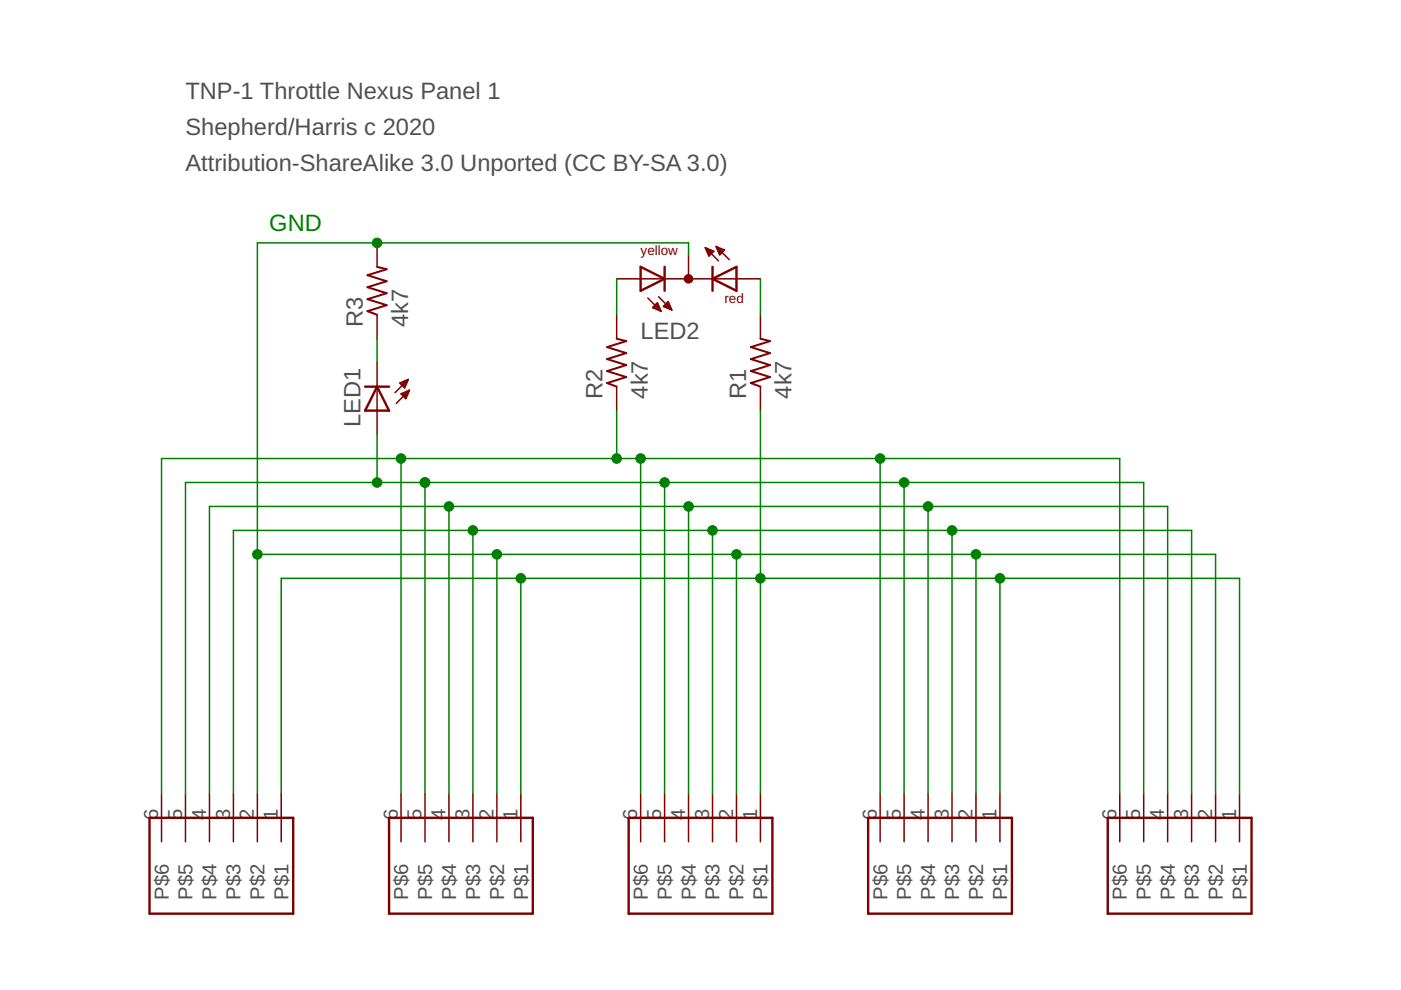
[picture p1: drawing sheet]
<?xml version="1.0" encoding="utf-8"?>
<!DOCTYPE eagle SYSTEM "eagle.dtd">
<eagle version="7.7.0">
<drawing>
<settings>
<setting alwaysvectorfont="yes"/>
<setting verticaltext="up"/>
</settings>
<grid distance="0.1" unitdist="inch" unit="inch" style="lines" multiple="1" display="no" altdistance="0.01" altunitdist="inch" altunit="inch"/>
<schematic xreflabel="%F%N/%S.%C%R" xrefpart="/%S.%C%R">
<libraries>
<library name="led">
<symbols>
<symbol name="LED">
<wire x1="1.27" y1="0" x2="0" y2="-2.54" width="0.254" layer="94"/>
<wire x1="0" y1="-2.54" x2="-1.27" y2="0" width="0.254" layer="94"/>
<wire x1="1.27" y1="-2.54" x2="0" y2="-2.54" width="0.254" layer="94"/>
<wire x1="0" y1="-2.54" x2="-1.27" y2="-2.54" width="0.254" layer="94"/>
<wire x1="1.27" y1="0" x2="0" y2="0" width="0.254" layer="94"/>
<wire x1="0" y1="0" x2="-1.27" y2="0" width="0.254" layer="94"/>
<wire x1="0" y1="0" x2="0" y2="-2.54" width="0.1524" layer="94"/>
<wire x1="-2.032" y1="-0.762" x2="-3.429" y2="-2.159" width="0.1524" layer="94"/>
<wire x1="-1.905" y1="-1.905" x2="-3.302" y2="-3.302" width="0.1524" layer="94"/>
<text x="3.556" y="-4.572" size="1.778" layer="95" rot="R90">&gt;NAME</text>
<text x="5.715" y="-4.572" size="1.778" layer="96" rot="R90">&gt;VALUE</text>
<pin name="C" x="0" y="-5.08" visible="off" length="short" direction="pas" rot="R90"/>
<pin name="A" x="0" y="2.54" visible="off" length="short" direction="pas" rot="R270"/>
<polygon width="0.1524" layer="94">
<vertex x="-3.429" y="-2.159"/>
<vertex x="-3.048" y="-1.27"/>
<vertex x="-2.54" y="-1.778"/>
</polygon>
<polygon width="0.1524" layer="94">
<vertex x="-3.302" y="-3.302"/>
<vertex x="-2.921" y="-2.413"/>
<vertex x="-2.413" y="-2.921"/>
</polygon>
</symbol>
<symbol name="DUOLED-RY-C">
<wire x1="1.27" y1="5.08" x2="0" y2="2.54" width="0.254" layer="94"/>
<wire x1="0" y1="2.54" x2="-1.27" y2="5.08" width="0.254" layer="94"/>
<wire x1="1.27" y1="2.54" x2="0" y2="2.54" width="0.254" layer="94"/>
<wire x1="0" y1="2.54" x2="-1.27" y2="2.54" width="0.254" layer="94"/>
<wire x1="1.27" y1="5.08" x2="0" y2="5.08" width="0.254" layer="94"/>
<wire x1="0" y1="5.08" x2="-1.27" y2="5.08" width="0.254" layer="94"/>
<wire x1="0" y1="5.08" x2="0" y2="2.54" width="0.1524" layer="94"/>
<wire x1="-2.032" y1="4.318" x2="-3.429" y2="2.921" width="0.1524" layer="94"/>
<wire x1="-1.905" y1="3.175" x2="-3.302" y2="1.778" width="0.1524" layer="94"/>
<wire x1="-1.27" y1="-5.08" x2="0" y2="-2.54" width="0.254" layer="94"/>
<wire x1="0" y1="-2.54" x2="1.27" y2="-5.08" width="0.254" layer="94"/>
<wire x1="-1.27" y1="-2.54" x2="0" y2="-2.54" width="0.254" layer="94"/>
<wire x1="0" y1="-2.54" x2="1.27" y2="-2.54" width="0.254" layer="94"/>
<wire x1="-1.27" y1="-5.08" x2="0" y2="-5.08" width="0.254" layer="94"/>
<wire x1="0" y1="-5.08" x2="1.27" y2="-5.08" width="0.254" layer="94"/>
<wire x1="0" y1="-5.08" x2="0" y2="-2.54" width="0.1524" layer="94"/>
<wire x1="2.032" y1="-4.318" x2="3.429" y2="-2.921" width="0.1524" layer="94"/>
<wire x1="1.905" y1="-3.175" x2="3.302" y2="-1.778" width="0.1524" layer="94"/>
<wire x1="0" y1="2.54" x2="0" y2="-2.54" width="0.1524" layer="94"/>
<circle x="0" y="0" radius="0.254" width="0.4064" layer="94"/>
<text x="6.35" y="-5.08" size="1.778" layer="95" rot="R90">&gt;NAME</text>
<text x="8.89" y="-5.08" size="1.778" layer="96" rot="R90">&gt;VALUE</text>
<text x="2.54" y="3.81" size="1.016" layer="94" ratio="10" rot="R90">red</text>
<text x="-2.54" y="-5.08" size="1.016" layer="94" ratio="10" rot="R90">yellow</text>
<pin name="C" x="-2.54" y="0" visible="off" length="short" direction="pas"/>
<pin name="AR" x="0" y="7.62" visible="off" length="short" direction="pas" rot="R270"/>
<pin name="AY" x="0" y="-7.62" visible="off" length="short" direction="pas" rot="R90"/>
<polygon width="0.1524" layer="94">
<vertex x="-3.429" y="2.921"/>
<vertex x="-3.048" y="3.81"/>
<vertex x="-2.54" y="3.302"/>
</polygon>
<polygon width="0.1524" layer="94">
<vertex x="-3.302" y="1.778"/>
<vertex x="-2.921" y="2.667"/>
<vertex x="-2.413" y="2.159"/>
</polygon>
<polygon width="0.1524" layer="94">
<vertex x="2.413" y="-2.159"/>
<vertex x="3.302" y="-1.778"/>
<vertex x="2.921" y="-2.667"/>
</polygon>
<polygon width="0.1524" layer="94">
<vertex x="2.54" y="-3.302"/>
<vertex x="3.429" y="-2.921"/>
<vertex x="3.048" y="-3.81"/>
</polygon>
</symbol>
</symbols>
<devicesets>
<deviceset name="LED" prefix="LED" uservalue="yes">
<gates>
<gate name="G$1" symbol="LED" x="0" y="0"/>
</gates>
<devices>
<device name="SMT1206" package="1206">
<connects>
<connect gate="G$1" pin="A" pad="A"/>
<connect gate="G$1" pin="C" pad="C"/>
</connects>
<technologies>
<technology name=""/>
</technologies>
</device>
<device name="LD260" package="LD260">
<connects>
<connect gate="G$1" pin="A" pad="A"/>
<connect gate="G$1" pin="C" pad="K"/>
</connects>
<technologies>
<technology name=""/>
</technologies>
</device>
<device name="SQR2X5" package="LED2X5">
<connects>
<connect gate="G$1" pin="A" pad="A"/>
<connect gate="G$1" pin="C" pad="K"/>
</connects>
<technologies>
<technology name=""/>
</technologies>
</device>
<device name="3MM" package="LED3MM">
<connects>
<connect gate="G$1" pin="A" pad="A"/>
<connect gate="G$1" pin="C" pad="K"/>
</connects>
<technologies>
<technology name=""/>
</technologies>
</device>
<device name="5MM" package="LED5MM">
<connects>
<connect gate="G$1" pin="A" pad="A"/>
<connect gate="G$1" pin="C" pad="K"/>
</connects>
<technologies>
<technology name=""/>
</technologies>
</device>
<device name="LSU260" package="LSU260">
<connects>
<connect gate="G$1" pin="A" pad="A"/>
<connect gate="G$1" pin="C" pad="K"/>
</connects>
<technologies>
<technology name=""/>
</technologies>
</device>
<device name="LZR181" package="LZR181">
<connects>
<connect gate="G$1" pin="A" pad="A"/>
<connect gate="G$1" pin="C" pad="K"/>
</connects>
<technologies>
<technology name=""/>
</technologies>
</device>
<device name="B152" package="Q62902-B152">
<connects>
<connect gate="G$1" pin="A" pad="A"/>
<connect gate="G$1" pin="C" pad="K"/>
</connects>
<technologies>
<technology name=""/>
</technologies>
</device>
<device name="B153" package="Q62902-B153">
<connects>
<connect gate="G$1" pin="A" pad="A"/>
<connect gate="G$1" pin="C" pad="K"/>
</connects>
<technologies>
<technology name=""/>
</technologies>
</device>
<device name="B155" package="Q62902-B155">
<connects>
<connect gate="G$1" pin="A" pad="A"/>
<connect gate="G$1" pin="C" pad="K"/>
</connects>
<technologies>
<technology name=""/>
</technologies>
</device>
<device name="B156" package="Q62902-B156">
<connects>
<connect gate="G$1" pin="A" pad="A"/>
<connect gate="G$1" pin="C" pad="K"/>
</connects>
<technologies>
<technology name=""/>
</technologies>
</device>
<device name="SFH480" package="SFH480">
<connects>
<connect gate="G$1" pin="A" pad="A"/>
<connect gate="G$1" pin="C" pad="K"/>
</connects>
<technologies>
<technology name=""/>
</technologies>
</device>
<device name="SFH482" package="SFH482">
<connects>
<connect gate="G$1" pin="A" pad="A"/>
<connect gate="G$1" pin="C" pad="K"/>
</connects>
<technologies>
<technology name=""/>
</technologies>
</device>
<device name="SQR5.7X3.2" package="U57X32">
<connects>
<connect gate="G$1" pin="A" pad="A"/>
<connect gate="G$1" pin="C" pad="K"/>
</connects>
<technologies>
<technology name=""/>
</technologies>
</device>
<device name="IRL80A" package="IRL80A">
<connects>
<connect gate="G$1" pin="A" pad="A"/>
<connect gate="G$1" pin="C" pad="K"/>
</connects>
<technologies>
<technology name=""/>
</technologies>
</device>
<device name="P-LCC-2" package="P-LCC-2">
<connects>
<connect gate="G$1" pin="A" pad="A"/>
<connect gate="G$1" pin="C" pad="C"/>
</connects>
<technologies>
<technology name=""/>
</technologies>
</device>
<device name="MINI-TOP" package="OSRAM-MINI-TOP-LED">
<connects>
<connect gate="G$1" pin="A" pad="A"/>
<connect gate="G$1" pin="C" pad="C"/>
</connects>
<technologies>
<technology name=""/>
</technologies>
</device>
<device name="SIDELED" package="OSRAM-SIDELED">
<connects>
<connect gate="G$1" pin="A" pad="A"/>
<connect gate="G$1" pin="C" pad="C"/>
</connects>
<technologies>
<technology name=""/>
</technologies>
</device>
<device name="SMART-LED" package="SMART-LED">
<connects>
<connect gate="G$1" pin="A" pad="A"/>
<connect gate="G$1" pin="C" pad="B"/>
</connects>
<technologies>
<technology name=""/>
</technologies>
</device>
<device name="P-LCC-2-BACK" package="P-LCC-2-TOPLED-RG">
<connects>
<connect gate="G$1" pin="A" pad="A"/>
<connect gate="G$1" pin="C" pad="C"/>
</connects>
<technologies>
<technology name=""/>
</technologies>
</device>
<device name="MICRO-SIDELED" package="MICRO-SIDELED">
<connects>
<connect gate="G$1" pin="A" pad="A"/>
<connect gate="G$1" pin="C" pad="C"/>
</connects>
<technologies>
<technology name=""/>
</technologies>
</device>
<device name="P-LCC-4" package="P-LCC-4">
<connects>
<connect gate="G$1" pin="A" pad="A"/>
<connect gate="G$1" pin="C" pad="C@4"/>
</connects>
<technologies>
<technology name=""/>
</technologies>
</device>
<device name="CHIP-LED0603" package="CHIP-LED0603">
<connects>
<connect gate="G$1" pin="A" pad="A"/>
<connect gate="G$1" pin="C" pad="C"/>
</connects>
<technologies>
<technology name=""/>
</technologies>
</device>
<device name="CHIP-LED0805" package="CHIP-LED0805">
<connects>
<connect gate="G$1" pin="A" pad="A"/>
<connect gate="G$1" pin="C" pad="C"/>
</connects>
<technologies>
<technology name=""/>
</technologies>
</device>
<device name="TOPLED-SANTANA" package="MINI-TOPLED-SANTANA">
<connects>
<connect gate="G$1" pin="A" pad="A"/>
<connect gate="G$1" pin="C" pad="C"/>
</connects>
<technologies>
<technology name=""/>
</technologies>
</device>
<device name="CHIPLED_0805" package="CHIPLED_0805">
<connects>
<connect gate="G$1" pin="A" pad="A"/>
<connect gate="G$1" pin="C" pad="C"/>
</connects>
<technologies>
<technology name=""/>
</technologies>
</device>
<device name="CHIPLED_1206" package="CHIPLED_1206">
<connects>
<connect gate="G$1" pin="A" pad="A"/>
<connect gate="G$1" pin="C" pad="C"/>
</connects>
<technologies>
<technology name=""/>
</technologies>
</device>
<device name="CHIPLED_0603" package="CHIPLED_0603">
<connects>
<connect gate="G$1" pin="A" pad="A"/>
<connect gate="G$1" pin="C" pad="C"/>
</connects>
<technologies>
<technology name=""/>
</technologies>
</device>
<device name="CHIPLED-0603-TTW" package="CHIPLED-0603-TTW">
<connects>
<connect gate="G$1" pin="A" pad="A@1"/>
<connect gate="G$1" pin="C" pad="C@1"/>
</connects>
<technologies>
<technology name=""/>
</technologies>
</device>
<device name="" package="SMARTLED-TTW">
<connects>
<connect gate="G$1" pin="A" pad="A@1"/>
<connect gate="G$1" pin="C" pad="C@1"/>
</connects>
<technologies>
<technology name=""/>
</technologies>
</device>
<device name="-LUMILED+" package="LUMILED+">
<connects>
<connect gate="G$1" pin="A" pad="2+"/>
<connect gate="G$1" pin="C" pad="4-"/>
</connects>
<technologies>
<technology name=""/>
</technologies>
</device>
<device name="-LUMILED" package="LUMILED">
<connects>
<connect gate="G$1" pin="A" pad="2+"/>
<connect gate="G$1" pin="C" pad="4-"/>
</connects>
<technologies>
<technology name=""/>
</technologies>
</device>
<device name="10MM" package="LED10MM">
<connects>
<connect gate="G$1" pin="A" pad="A"/>
<connect gate="G$1" pin="C" pad="K"/>
</connects>
<technologies>
<technology name=""/>
</technologies>
</device>
<device name="KA-3528ASYC" package="KA-3528ASYC">
<connects>
<connect gate="G$1" pin="A" pad="A"/>
<connect gate="G$1" pin="C" pad="C"/>
</connects>
<technologies>
<technology name=""/>
</technologies>
</device>
<device name="SML0805" package="SML0805">
<connects>
<connect gate="G$1" pin="A" pad="A"/>
<connect gate="G$1" pin="C" pad="C"/>
</connects>
<technologies>
<technology name=""/>
</technologies>
</device>
<device name="SML1206" package="SML1206">
<connects>
<connect gate="G$1" pin="A" pad="A"/>
<connect gate="G$1" pin="C" pad="C"/>
</connects>
<technologies>
<technology name=""/>
</technologies>
</device>
<device name="SML0603" package="SML0603">
<connects>
<connect gate="G$1" pin="A" pad="A"/>
<connect gate="G$1" pin="C" pad="C"/>
</connects>
<technologies>
<technology name=""/>
</technologies>
</device>
</devices>
</deviceset>
<deviceset name="DUOLED-RY-C" prefix="LD" uservalue="yes">
<gates>
<gate name="G$1" symbol="DUOLED-RY-C" x="0" y="0"/>
</gates>
<devices>
<device name="" package="DUOLED-C-5MM">
<connects>
<connect gate="G$1" pin="AR" pad="AR"/>
<connect gate="G$1" pin="AY" pad="AX"/>
<connect gate="G$1" pin="C" pad="C"/>
</connects>
<technologies>
<technology name=""/>
</technologies>
</device>
</devices>
</deviceset>
</devicesets>
</library>
<library name="rcl">
<symbols>
<symbol name="R-US">
<wire x1="-2.54" y1="0" x2="-2.159" y2="1.016" width="0.2032" layer="94"/>
<wire x1="-2.159" y1="1.016" x2="-1.524" y2="-1.016" width="0.2032" layer="94"/>
<wire x1="-1.524" y1="-1.016" x2="-0.889" y2="1.016" width="0.2032" layer="94"/>
<wire x1="-0.889" y1="1.016" x2="-0.254" y2="-1.016" width="0.2032" layer="94"/>
<wire x1="-0.254" y1="-1.016" x2="0.381" y2="1.016" width="0.2032" layer="94"/>
<wire x1="0.381" y1="1.016" x2="1.016" y2="-1.016" width="0.2032" layer="94"/>
<wire x1="1.016" y1="-1.016" x2="1.651" y2="1.016" width="0.2032" layer="94"/>
<wire x1="1.651" y1="1.016" x2="2.286" y2="-1.016" width="0.2032" layer="94"/>
<wire x1="2.286" y1="-1.016" x2="2.54" y2="0" width="0.2032" layer="94"/>
<text x="-3.81" y="1.4986" size="1.778" layer="95">&gt;NAME</text>
<text x="-3.81" y="-3.302" size="1.778" layer="96">&gt;VALUE</text>
<pin name="2" x="5.08" y="0" visible="off" length="short" direction="pas" swaplevel="1" rot="R180"/>
<pin name="1" x="-5.08" y="0" visible="off" length="short" direction="pas" swaplevel="1"/>
</symbol>
</symbols>
<devicesets>
<deviceset name="R-US_" prefix="R" uservalue="yes">
<gates>
<gate name="G$1" symbol="R-US" x="0" y="0"/>
</gates>
<devices>
<device name="R0402" package="R0402">
<connects>
<connect gate="G$1" pin="1" pad="1"/>
<connect gate="G$1" pin="2" pad="2"/>
</connects>
<technologies>
<technology name=""/>
</technologies>
</device>
<device name="R0603" package="R0603">
<connects>
<connect gate="G$1" pin="1" pad="1"/>
<connect gate="G$1" pin="2" pad="2"/>
</connects>
<technologies>
<technology name=""/>
</technologies>
</device>
<device name="R0805" package="R0805">
<connects>
<connect gate="G$1" pin="1" pad="1"/>
<connect gate="G$1" pin="2" pad="2"/>
</connects>
<technologies>
<technology name=""/>
</technologies>
</device>
<device name="R0805W" package="R0805W">
<connects>
<connect gate="G$1" pin="1" pad="1"/>
<connect gate="G$1" pin="2" pad="2"/>
</connects>
<technologies>
<technology name=""/>
</technologies>
</device>
<device name="R1206" package="R1206">
<connects>
<connect gate="G$1" pin="1" pad="1"/>
<connect gate="G$1" pin="2" pad="2"/>
</connects>
<technologies>
<technology name=""/>
</technologies>
</device>
<device name="R1206W" package="R1206W">
<connects>
<connect gate="G$1" pin="1" pad="1"/>
<connect gate="G$1" pin="2" pad="2"/>
</connects>
<technologies>
<technology name=""/>
</technologies>
</device>
<device name="R1210" package="R1210">
<connects>
<connect gate="G$1" pin="1" pad="1"/>
<connect gate="G$1" pin="2" pad="2"/>
</connects>
<technologies>
<technology name=""/>
</technologies>
</device>
<device name="R1210W" package="R1210W">
<connects>
<connect gate="G$1" pin="1" pad="1"/>
<connect gate="G$1" pin="2" pad="2"/>
</connects>
<technologies>
<technology name=""/>
</technologies>
</device>
<device name="R2010" package="R2010">
<connects>
<connect gate="G$1" pin="1" pad="1"/>
<connect gate="G$1" pin="2" pad="2"/>
</connects>
<technologies>
<technology name=""/>
</technologies>
</device>
<device name="R2010W" package="R2010W">
<connects>
<connect gate="G$1" pin="1" pad="1"/>
<connect gate="G$1" pin="2" pad="2"/>
</connects>
<technologies>
<technology name=""/>
</technologies>
</device>
<device name="R2012" package="R2012">
<connects>
<connect gate="G$1" pin="1" pad="1"/>
<connect gate="G$1" pin="2" pad="2"/>
</connects>
<technologies>
<technology name=""/>
</technologies>
</device>
<device name="R2012W" package="R2012W">
<connects>
<connect gate="G$1" pin="1" pad="1"/>
<connect gate="G$1" pin="2" pad="2"/>
</connects>
<technologies>
<technology name=""/>
</technologies>
</device>
<device name="R2512" package="R2512">
<connects>
<connect gate="G$1" pin="1" pad="1"/>
<connect gate="G$1" pin="2" pad="2"/>
</connects>
<technologies>
<technology name=""/>
</technologies>
</device>
<device name="R2512W" package="R2512W">
<connects>
<connect gate="G$1" pin="1" pad="1"/>
<connect gate="G$1" pin="2" pad="2"/>
</connects>
<technologies>
<technology name=""/>
</technologies>
</device>
<device name="R3216" package="R3216">
<connects>
<connect gate="G$1" pin="1" pad="1"/>
<connect gate="G$1" pin="2" pad="2"/>
</connects>
<technologies>
<technology name=""/>
</technologies>
</device>
<device name="R3216W" package="R3216W">
<connects>
<connect gate="G$1" pin="1" pad="1"/>
<connect gate="G$1" pin="2" pad="2"/>
</connects>
<technologies>
<technology name=""/>
</technologies>
</device>
<device name="R3225" package="R3225">
<connects>
<connect gate="G$1" pin="1" pad="1"/>
<connect gate="G$1" pin="2" pad="2"/>
</connects>
<technologies>
<technology name=""/>
</technologies>
</device>
<device name="R3225W" package="R3225W">
<connects>
<connect gate="G$1" pin="1" pad="1"/>
<connect gate="G$1" pin="2" pad="2"/>
</connects>
<technologies>
<technology name=""/>
</technologies>
</device>
<device name="R5025" package="R5025">
<connects>
<connect gate="G$1" pin="1" pad="1"/>
<connect gate="G$1" pin="2" pad="2"/>
</connects>
<technologies>
<technology name=""/>
</technologies>
</device>
<device name="R5025W" package="R5025W">
<connects>
<connect gate="G$1" pin="1" pad="1"/>
<connect gate="G$1" pin="2" pad="2"/>
</connects>
<technologies>
<technology name=""/>
</technologies>
</device>
<device name="R6332" package="R6332">
<connects>
<connect gate="G$1" pin="1" pad="1"/>
<connect gate="G$1" pin="2" pad="2"/>
</connects>
<technologies>
<technology name=""/>
</technologies>
</device>
<device name="R6332W" package="R6332W">
<connects>
<connect gate="G$1" pin="1" pad="1"/>
<connect gate="G$1" pin="2" pad="2"/>
</connects>
<technologies>
<technology name=""/>
</technologies>
</device>
<device name="M0805" package="M0805">
<connects>
<connect gate="G$1" pin="1" pad="1"/>
<connect gate="G$1" pin="2" pad="2"/>
</connects>
<technologies>
<technology name=""/>
</technologies>
</device>
<device name="M1206" package="M1206">
<connects>
<connect gate="G$1" pin="1" pad="1"/>
<connect gate="G$1" pin="2" pad="2"/>
</connects>
<technologies>
<technology name=""/>
</technologies>
</device>
<device name="M1406" package="M1406">
<connects>
<connect gate="G$1" pin="1" pad="1"/>
<connect gate="G$1" pin="2" pad="2"/>
</connects>
<technologies>
<technology name=""/>
</technologies>
</device>
<device name="M2012" package="M2012">
<connects>
<connect gate="G$1" pin="1" pad="1"/>
<connect gate="G$1" pin="2" pad="2"/>
</connects>
<technologies>
<technology name=""/>
</technologies>
</device>
<device name="M2309" package="M2309">
<connects>
<connect gate="G$1" pin="1" pad="1"/>
<connect gate="G$1" pin="2" pad="2"/>
</connects>
<technologies>
<technology name=""/>
</technologies>
</device>
<device name="M3216" package="M3216">
<connects>
<connect gate="G$1" pin="1" pad="1"/>
<connect gate="G$1" pin="2" pad="2"/>
</connects>
<technologies>
<technology name=""/>
</technologies>
</device>
<device name="M3516" package="M3516">
<connects>
<connect gate="G$1" pin="1" pad="1"/>
<connect gate="G$1" pin="2" pad="2"/>
</connects>
<technologies>
<technology name=""/>
</technologies>
</device>
<device name="M5923" package="M5923">
<connects>
<connect gate="G$1" pin="1" pad="1"/>
<connect gate="G$1" pin="2" pad="2"/>
</connects>
<technologies>
<technology name=""/>
</technologies>
</device>
<device name="0204/5" package="0204/5">
<connects>
<connect gate="G$1" pin="1" pad="1"/>
<connect gate="G$1" pin="2" pad="2"/>
</connects>
<technologies>
<technology name=""/>
</technologies>
</device>
<device name="0204/7" package="0204/7">
<connects>
<connect gate="G$1" pin="1" pad="1"/>
<connect gate="G$1" pin="2" pad="2"/>
</connects>
<technologies>
<technology name=""/>
</technologies>
</device>
<device name="0207/10" package="0207/10">
<connects>
<connect gate="G$1" pin="1" pad="1"/>
<connect gate="G$1" pin="2" pad="2"/>
</connects>
<technologies>
<technology name=""/>
</technologies>
</device>
<device name="0207/12" package="0207/12">
<connects>
<connect gate="G$1" pin="1" pad="1"/>
<connect gate="G$1" pin="2" pad="2"/>
</connects>
<technologies>
<technology name=""/>
</technologies>
</device>
<device name="0207/15" package="0207/15">
<connects>
<connect gate="G$1" pin="1" pad="1"/>
<connect gate="G$1" pin="2" pad="2"/>
</connects>
<technologies>
<technology name=""/>
</technologies>
</device>
<device name="0207/2V" package="0207/2V">
<connects>
<connect gate="G$1" pin="1" pad="1"/>
<connect gate="G$1" pin="2" pad="2"/>
</connects>
<technologies>
<technology name=""/>
</technologies>
</device>
<device name="0207/5V" package="0207/5V">
<connects>
<connect gate="G$1" pin="1" pad="1"/>
<connect gate="G$1" pin="2" pad="2"/>
</connects>
<technologies>
<technology name=""/>
</technologies>
</device>
<device name="0207/7" package="0207/7">
<connects>
<connect gate="G$1" pin="1" pad="1"/>
<connect gate="G$1" pin="2" pad="2"/>
</connects>
<technologies>
<technology name=""/>
</technologies>
</device>
<device name="0309/10" package="0309/10">
<connects>
<connect gate="G$1" pin="1" pad="1"/>
<connect gate="G$1" pin="2" pad="2"/>
</connects>
<technologies>
<technology name=""/>
</technologies>
</device>
<device name="0309/12" package="0309/12">
<connects>
<connect gate="G$1" pin="1" pad="1"/>
<connect gate="G$1" pin="2" pad="2"/>
</connects>
<technologies>
<technology name=""/>
</technologies>
</device>
<device name="0411/12" package="0411/12">
<connects>
<connect gate="G$1" pin="1" pad="1"/>
<connect gate="G$1" pin="2" pad="2"/>
</connects>
<technologies>
<technology name=""/>
</technologies>
</device>
<device name="0411/15" package="0411/15">
<connects>
<connect gate="G$1" pin="1" pad="1"/>
<connect gate="G$1" pin="2" pad="2"/>
</connects>
<technologies>
<technology name=""/>
</technologies>
</device>
<device name="0411/3V" package="0411V">
<connects>
<connect gate="G$1" pin="1" pad="1"/>
<connect gate="G$1" pin="2" pad="2"/>
</connects>
<technologies>
<technology name=""/>
</technologies>
</device>
<device name="0414/15" package="0414/15">
<connects>
<connect gate="G$1" pin="1" pad="1"/>
<connect gate="G$1" pin="2" pad="2"/>
</connects>
<technologies>
<technology name=""/>
</technologies>
</device>
<device name="0414/5V" package="0414V">
<connects>
<connect gate="G$1" pin="1" pad="1"/>
<connect gate="G$1" pin="2" pad="2"/>
</connects>
<technologies>
<technology name=""/>
</technologies>
</device>
<device name="0617/17" package="0617/17">
<connects>
<connect gate="G$1" pin="1" pad="1"/>
<connect gate="G$1" pin="2" pad="2"/>
</connects>
<technologies>
<technology name=""/>
</technologies>
</device>
<device name="0617/22" package="0617/22">
<connects>
<connect gate="G$1" pin="1" pad="1"/>
<connect gate="G$1" pin="2" pad="2"/>
</connects>
<technologies>
<technology name=""/>
</technologies>
</device>
<device name="0617/5V" package="0617V">
<connects>
<connect gate="G$1" pin="1" pad="1"/>
<connect gate="G$1" pin="2" pad="2"/>
</connects>
<technologies>
<technology name=""/>
</technologies>
</device>
<device name="0922/22" package="0922/22">
<connects>
<connect gate="G$1" pin="1" pad="1"/>
<connect gate="G$1" pin="2" pad="2"/>
</connects>
<technologies>
<technology name=""/>
</technologies>
</device>
<device name="0613/5V" package="P0613V">
<connects>
<connect gate="G$1" pin="1" pad="1"/>
<connect gate="G$1" pin="2" pad="2"/>
</connects>
<technologies>
<technology name=""/>
</technologies>
</device>
<device name="0613/15" package="P0613/15">
<connects>
<connect gate="G$1" pin="1" pad="1"/>
<connect gate="G$1" pin="2" pad="2"/>
</connects>
<technologies>
<technology name=""/>
</technologies>
</device>
<device name="0817/22" package="P0817/22">
<connects>
<connect gate="G$1" pin="1" pad="1"/>
<connect gate="G$1" pin="2" pad="2"/>
</connects>
<technologies>
<technology name=""/>
</technologies>
</device>
<device name="0817/7V" package="P0817V">
<connects>
<connect gate="G$1" pin="1" pad="1"/>
<connect gate="G$1" pin="2" pad="2"/>
</connects>
<technologies>
<technology name=""/>
</technologies>
</device>
<device name="V234/12" package="V234/12">
<connects>
<connect gate="G$1" pin="1" pad="1"/>
<connect gate="G$1" pin="2" pad="2"/>
</connects>
<technologies>
<technology name=""/>
</technologies>
</device>
<device name="V235/17" package="V235/17">
<connects>
<connect gate="G$1" pin="1" pad="1"/>
<connect gate="G$1" pin="2" pad="2"/>
</connects>
<technologies>
<technology name=""/>
</technologies>
</device>
<device name="V526-0" package="V526-0">
<connects>
<connect gate="G$1" pin="1" pad="1"/>
<connect gate="G$1" pin="2" pad="2"/>
</connects>
<technologies>
<technology name=""/>
</technologies>
</device>
<device name="MELF0102AX" package="MINI_MELF-0102AX">
<connects>
<connect gate="G$1" pin="1" pad="1"/>
<connect gate="G$1" pin="2" pad="2"/>
</connects>
<technologies>
<technology name=""/>
</technologies>
</device>
<device name="0922V" package="0922V">
<connects>
<connect gate="G$1" pin="1" pad="1"/>
<connect gate="G$1" pin="2" pad="2"/>
</connects>
<technologies>
<technology name=""/>
</technologies>
</device>
<device name="MELF0102R" package="MINI_MELF-0102R">
<connects>
<connect gate="G$1" pin="1" pad="1"/>
<connect gate="G$1" pin="2" pad="2"/>
</connects>
<technologies>
<technology name=""/>
</technologies>
</device>
<device name="MELF0102W" package="MINI_MELF-0102W">
<connects>
<connect gate="G$1" pin="1" pad="1"/>
<connect gate="G$1" pin="2" pad="2"/>
</connects>
<technologies>
<technology name=""/>
</technologies>
</device>
<device name="MELF0204R" package="MINI_MELF-0204R">
<connects>
<connect gate="G$1" pin="1" pad="1"/>
<connect gate="G$1" pin="2" pad="2"/>
</connects>
<technologies>
<technology name=""/>
</technologies>
</device>
<device name="MELF0204W" package="MINI_MELF-0204W">
<connects>
<connect gate="G$1" pin="1" pad="1"/>
<connect gate="G$1" pin="2" pad="2"/>
</connects>
<technologies>
<technology name=""/>
</technologies>
</device>
<device name="MELF0207R" package="MINI_MELF-0207R">
<connects>
<connect gate="G$1" pin="1" pad="1"/>
<connect gate="G$1" pin="2" pad="2"/>
</connects>
<technologies>
<technology name=""/>
</technologies>
</device>
<device name="MELF0207W" package="MINI_MELF-0207W">
<connects>
<connect gate="G$1" pin="1" pad="1"/>
<connect gate="G$1" pin="2" pad="2"/>
</connects>
<technologies>
<technology name=""/>
</technologies>
</device>
<device name="RDH/15" package="RDH/15">
<connects>
<connect gate="G$1" pin="1" pad="1"/>
<connect gate="G$1" pin="2" pad="2"/>
</connects>
<technologies>
<technology name=""/>
</technologies>
</device>
<device name="0204/2V" package="0204V">
<connects>
<connect gate="G$1" pin="1" pad="1"/>
<connect gate="G$1" pin="2" pad="2"/>
</connects>
<technologies>
<technology name=""/>
</technologies>
</device>
<device name="0309/V" package="0309V">
<connects>
<connect gate="G$1" pin="1" pad="1"/>
<connect gate="G$1" pin="2" pad="2"/>
</connects>
<technologies>
<technology name=""/>
</technologies>
</device>
<device name="R0201" package="R0201">
<connects>
<connect gate="G$1" pin="1" pad="1"/>
<connect gate="G$1" pin="2" pad="2"/>
</connects>
<technologies>
<technology name=""/>
</technologies>
</device>
<device name="VMTA55" package="VMTA55">
<connects>
<connect gate="G$1" pin="1" pad="1"/>
<connect gate="G$1" pin="2" pad="2"/>
</connects>
<technologies>
<technology name=""/>
</technologies>
</device>
<device name="VMTB60" package="VMTB60">
<connects>
<connect gate="G$1" pin="1" pad="1"/>
<connect gate="G$1" pin="2" pad="2"/>
</connects>
<technologies>
<technology name=""/>
</technologies>
</device>
<device name="VTA52" package="VTA52">
<connects>
<connect gate="G$1" pin="1" pad="1"/>
<connect gate="G$1" pin="2" pad="2"/>
</connects>
<technologies>
<technology name=""/>
</technologies>
</device>
<device name="VTA53" package="VTA53">
<connects>
<connect gate="G$1" pin="1" pad="1"/>
<connect gate="G$1" pin="2" pad="2"/>
</connects>
<technologies>
<technology name=""/>
</technologies>
</device>
<device name="VTA54" package="VTA54">
<connects>
<connect gate="G$1" pin="1" pad="1"/>
<connect gate="G$1" pin="2" pad="2"/>
</connects>
<technologies>
<technology name=""/>
</technologies>
</device>
<device name="VTA55" package="VTA55">
<connects>
<connect gate="G$1" pin="1" pad="1"/>
<connect gate="G$1" pin="2" pad="2"/>
</connects>
<technologies>
<technology name=""/>
</technologies>
</device>
<device name="VTA56" package="VTA56">
<connects>
<connect gate="G$1" pin="1" pad="1"/>
<connect gate="G$1" pin="2" pad="2"/>
</connects>
<technologies>
<technology name=""/>
</technologies>
</device>
<device name="R4527" package="R4527">
<connects>
<connect gate="G$1" pin="1" pad="1"/>
<connect gate="G$1" pin="2" pad="2"/>
</connects>
<technologies>
<technology name=""/>
</technologies>
</device>
<device name="WSC0001" package="WSC0001">
<connects>
<connect gate="G$1" pin="1" pad="1"/>
<connect gate="G$1" pin="2" pad="2"/>
</connects>
<technologies>
<technology name=""/>
</technologies>
</device>
<device name="WSC0002" package="WSC0002">
<connects>
<connect gate="G$1" pin="1" pad="1"/>
<connect gate="G$1" pin="2" pad="2"/>
</connects>
<technologies>
<technology name=""/>
</technologies>
</device>
<device name="WSC01/2" package="WSC01/2">
<connects>
<connect gate="G$1" pin="1" pad="1"/>
<connect gate="G$1" pin="2" pad="2"/>
</connects>
<technologies>
<technology name=""/>
</technologies>
</device>
<device name="WSC2515" package="WSC2515">
<connects>
<connect gate="G$1" pin="1" pad="1"/>
<connect gate="G$1" pin="2" pad="2"/>
</connects>
<technologies>
<technology name=""/>
</technologies>
</device>
<device name="WSC4527" package="WSC4527">
<connects>
<connect gate="G$1" pin="1" pad="1"/>
<connect gate="G$1" pin="2" pad="2"/>
</connects>
<technologies>
<technology name=""/>
</technologies>
</device>
<device name="WSC6927" package="WSC6927">
<connects>
<connect gate="G$1" pin="1" pad="1"/>
<connect gate="G$1" pin="2" pad="2"/>
</connects>
<technologies>
<technology name=""/>
</technologies>
</device>
<device name="R1218" package="R1218">
<connects>
<connect gate="G$1" pin="1" pad="1"/>
<connect gate="G$1" pin="2" pad="2"/>
</connects>
<technologies>
<technology name=""/>
</technologies>
</device>
<device name="1812X7R" package="1812X7R">
<connects>
<connect gate="G$1" pin="1" pad="1"/>
<connect gate="G$1" pin="2" pad="2"/>
</connects>
<technologies>
<technology name=""/>
</technologies>
</device>
<device name="01005" package="R01005">
<connects>
<connect gate="G$1" pin="1" pad="1"/>
<connect gate="G$1" pin="2" pad="2"/>
</connects>
<technologies>
<technology name=""/>
</technologies>
</device>
</devices>
</deviceset>
</devicesets>
</library>
<library name="RJ12-6 dph">
<symbols>
<symbol name="RJ12-6">
<pin name="P$1" x="-7.62" y="6.35" length="middle"/>
<pin name="P$2" x="-7.62" y="3.81" length="middle"/>
<pin name="P$3" x="-7.62" y="1.27" length="middle"/>
<pin name="P$4" x="-7.62" y="-1.27" length="middle"/>
<pin name="P$5" x="-7.62" y="-3.81" length="middle"/>
<pin name="P$6" x="-7.62" y="-6.35" length="middle"/>
<wire x1="-5.08" y1="7.62" x2="5.08" y2="7.62" width="0.254" layer="94"/>
<wire x1="5.08" y1="7.62" x2="5.08" y2="-7.62" width="0.254" layer="94"/>
<wire x1="5.08" y1="-7.62" x2="-5.08" y2="-7.62" width="0.254" layer="94"/>
<wire x1="-5.08" y1="-7.62" x2="-5.08" y2="7.62" width="0.254" layer="94"/>
</symbol>
</symbols>
<devicesets>
<deviceset name="RJ12-6">
<gates>
<gate name="G$1" symbol="RJ12-6" x="-5.08" y="0"/>
</gates>
<devices>
<device name="" package="RJ12-6">
<connects>
<connect gate="G$1" pin="P$1" pad="1"/>
<connect gate="G$1" pin="P$2" pad="2"/>
<connect gate="G$1" pin="P$3" pad="3"/>
<connect gate="G$1" pin="P$4" pad="4"/>
<connect gate="G$1" pin="P$5" pad="5"/>
<connect gate="G$1" pin="P$6" pad="6"/>
</connects>
<technologies>
<technology name=""/>
</technologies>
</device>
</devices>
</deviceset>
</devicesets>
</library>
</libraries>
<attributes>
</attributes>
<variantdefs>
</variantdefs>
<classes>
<class number="0" name="default" width="0" drill="0">
</class>
</classes>
<parts>
<part name="LED2" library="led" deviceset="DUOLED-RY-C" device=""/>
<part name="LED1" library="led" deviceset="LED" device="5MM"/>
<part name="R1" library="rcl" deviceset="R-US_" device="0207/7" value="4k7"/>
<part name="R2" library="rcl" deviceset="R-US_" device="0207/7" value="4k7"/>
<part name="R3" library="rcl" deviceset="R-US_" device="0207/7" value="4k7"/>
<part name="U$1" library="RJ12-6 dph" deviceset="RJ12-6" device=""/>
<part name="U$2" library="RJ12-6 dph" deviceset="RJ12-6" device=""/>
<part name="U$3" library="RJ12-6 dph" deviceset="RJ12-6" device=""/>
<part name="U$4" library="RJ12-6 dph" deviceset="RJ12-6" device=""/>
<part name="U$5" library="RJ12-6 dph" deviceset="RJ12-6" device=""/>
</parts>
<sheets>
<sheet>
<plain>
<text x="26.67" y="62.23" size="1.778" layer="91">GND</text>
<text x="17.78" y="76.2" size="1.778" layer="97">TNP-1 Throttle Nexus Panel 1</text>
<text x="17.78" y="72.39" size="1.778" layer="97">Shepherd/Harris c 2020</text>
<text x="17.78" y="68.58" size="1.778" layer="97">Attribution-ShareAlike 3.0 Unported (CC BY-SA 3.0)</text>
</plain>
<instances>
<instance part="LED2" gate="G$1" x="71.12" y="57.15" rot="R270"/>
<instance part="LED1" gate="G$1" x="38.1" y="43.18" rot="R180"/>
<instance part="R1" gate="G$1" x="78.74" y="48.26" rot="R90"/>
<instance part="R2" gate="G$1" x="63.5" y="48.26" rot="R90"/>
<instance part="R3" gate="G$1" x="38.1" y="55.88" rot="R90"/>
<instance part="U$1" gate="G$1" x="21.59" y="-5.08" rot="R270"/>
<instance part="U$2" gate="G$1" x="46.99" y="-5.08" rot="R270"/>
<instance part="U$3" gate="G$1" x="72.39" y="-5.08" rot="R270"/>
<instance part="U$4" gate="G$1" x="97.79" y="-5.08" rot="R270"/>
<instance part="U$5" gate="G$1" x="123.19" y="-5.08" rot="R270"/>
</instances>
<busses>
</busses>
<nets>
<net name="L6" class="0">
<segment>
<wire x1="15.24" y1="38.1" x2="40.64" y2="38.1" width="0.1524" layer="91"/>
<wire x1="40.64" y1="38.1" x2="40.64" y2="2.54" width="0.1524" layer="91"/>
<wire x1="40.64" y1="38.1" x2="63.5" y2="38.1" width="0.1524" layer="91"/>
<wire x1="66.04" y1="38.1" x2="66.04" y2="2.54" width="0.1524" layer="91"/>
<junction x="40.64" y="38.1"/>
<wire x1="63.5" y1="38.1" x2="66.04" y2="38.1" width="0.1524" layer="91"/>
<wire x1="66.04" y1="38.1" x2="91.44" y2="38.1" width="0.1524" layer="91"/>
<wire x1="91.44" y1="38.1" x2="91.44" y2="2.54" width="0.1524" layer="91"/>
<junction x="66.04" y="38.1"/>
<wire x1="91.44" y1="38.1" x2="116.84" y2="38.1" width="0.1524" layer="91"/>
<wire x1="116.84" y1="38.1" x2="116.84" y2="2.54" width="0.1524" layer="91"/>
<junction x="91.44" y="38.1"/>
<wire x1="63.5" y1="43.18" x2="63.5" y2="38.1" width="0.1524" layer="91"/>
<junction x="63.5" y="38.1"/>
<pinref part="R2" gate="G$1" pin="1"/>
<wire x1="15.24" y1="38.1" x2="15.24" y2="2.54" width="0.1524" layer="91"/>
<pinref part="U$1" gate="G$1" pin="P$6"/>
<pinref part="U$2" gate="G$1" pin="P$6"/>
<pinref part="U$3" gate="G$1" pin="P$6"/>
<pinref part="U$4" gate="G$1" pin="P$6"/>
<pinref part="U$5" gate="G$1" pin="P$6"/>
</segment>
</net>
<net name="L1" class="0">
<segment>
<wire x1="27.94" y1="25.4" x2="53.34" y2="25.4" width="0.1524" layer="91"/>
<wire x1="53.34" y1="25.4" x2="53.34" y2="2.54" width="0.1524" layer="91"/>
<wire x1="53.34" y1="25.4" x2="78.74" y2="25.4" width="0.1524" layer="91"/>
<wire x1="78.74" y1="25.4" x2="78.74" y2="2.54" width="0.1524" layer="91"/>
<junction x="53.34" y="25.4"/>
<wire x1="78.74" y1="25.4" x2="104.14" y2="25.4" width="0.1524" layer="91"/>
<wire x1="104.14" y1="25.4" x2="104.14" y2="2.54" width="0.1524" layer="91"/>
<junction x="78.74" y="25.4"/>
<wire x1="104.14" y1="25.4" x2="129.54" y2="25.4" width="0.1524" layer="91"/>
<wire x1="129.54" y1="25.4" x2="129.54" y2="2.54" width="0.1524" layer="91"/>
<junction x="104.14" y="25.4"/>
<wire x1="78.74" y1="25.4" x2="78.74" y2="43.18" width="0.1524" layer="91"/>
<pinref part="R1" gate="G$1" pin="1"/>
<wire x1="27.94" y1="2.54" x2="27.94" y2="25.4" width="0.1524" layer="91"/>
<pinref part="U$1" gate="G$1" pin="P$1"/>
<pinref part="U$2" gate="G$1" pin="P$1"/>
<pinref part="U$3" gate="G$1" pin="P$1"/>
<pinref part="U$4" gate="G$1" pin="P$1"/>
<pinref part="U$5" gate="G$1" pin="P$1"/>
</segment>
</net>
<net name="L3" class="0">
<segment>
<wire x1="22.86" y1="30.48" x2="48.26" y2="30.48" width="0.1524" layer="91"/>
<wire x1="48.26" y1="30.48" x2="48.26" y2="2.54" width="0.1524" layer="91"/>
<wire x1="48.26" y1="30.48" x2="73.66" y2="30.48" width="0.1524" layer="91"/>
<wire x1="73.66" y1="30.48" x2="73.66" y2="2.54" width="0.1524" layer="91"/>
<junction x="48.26" y="30.48"/>
<wire x1="73.66" y1="30.48" x2="99.06" y2="30.48" width="0.1524" layer="91"/>
<wire x1="99.06" y1="30.48" x2="99.06" y2="2.54" width="0.1524" layer="91"/>
<junction x="73.66" y="30.48"/>
<wire x1="99.06" y1="30.48" x2="124.46" y2="30.48" width="0.1524" layer="91"/>
<wire x1="124.46" y1="30.48" x2="124.46" y2="2.54" width="0.1524" layer="91"/>
<junction x="99.06" y="30.48"/>
<wire x1="22.86" y1="30.48" x2="22.86" y2="2.54" width="0.1524" layer="91"/>
<pinref part="U$1" gate="G$1" pin="P$3"/>
<pinref part="U$2" gate="G$1" pin="P$3"/>
<pinref part="U$3" gate="G$1" pin="P$3"/>
<pinref part="U$4" gate="G$1" pin="P$3"/>
<pinref part="U$5" gate="G$1" pin="P$3"/>
</segment>
</net>
<net name="L4" class="0">
<segment>
<wire x1="20.32" y1="33.02" x2="45.72" y2="33.02" width="0.1524" layer="91"/>
<wire x1="45.72" y1="33.02" x2="45.72" y2="2.54" width="0.1524" layer="91"/>
<wire x1="45.72" y1="33.02" x2="71.12" y2="33.02" width="0.1524" layer="91"/>
<wire x1="71.12" y1="33.02" x2="71.12" y2="2.54" width="0.1524" layer="91"/>
<junction x="45.72" y="33.02"/>
<wire x1="71.12" y1="33.02" x2="96.52" y2="33.02" width="0.1524" layer="91"/>
<wire x1="96.52" y1="33.02" x2="96.52" y2="2.54" width="0.1524" layer="91"/>
<junction x="71.12" y="33.02"/>
<wire x1="96.52" y1="33.02" x2="121.92" y2="33.02" width="0.1524" layer="91"/>
<wire x1="121.92" y1="33.02" x2="121.92" y2="2.54" width="0.1524" layer="91"/>
<junction x="96.52" y="33.02"/>
<wire x1="20.32" y1="33.02" x2="20.32" y2="2.54" width="0.1524" layer="91"/>
<pinref part="U$1" gate="G$1" pin="P$4"/>
<pinref part="U$2" gate="G$1" pin="P$4"/>
<pinref part="U$3" gate="G$1" pin="P$4"/>
<pinref part="U$4" gate="G$1" pin="P$4"/>
<pinref part="U$5" gate="G$1" pin="P$4"/>
</segment>
</net>
<net name="L5" class="0">
<segment>
<wire x1="17.78" y1="35.56" x2="38.1" y2="35.56" width="0.1524" layer="91"/>
<wire x1="38.1" y1="35.56" x2="43.18" y2="35.56" width="0.1524" layer="91"/>
<wire x1="43.18" y1="35.56" x2="43.18" y2="2.54" width="0.1524" layer="91"/>
<wire x1="43.18" y1="35.56" x2="68.58" y2="35.56" width="0.1524" layer="91"/>
<wire x1="68.58" y1="35.56" x2="68.58" y2="2.54" width="0.1524" layer="91"/>
<junction x="43.18" y="35.56"/>
<wire x1="68.58" y1="35.56" x2="93.98" y2="35.56" width="0.1524" layer="91"/>
<wire x1="93.98" y1="35.56" x2="93.98" y2="2.54" width="0.1524" layer="91"/>
<junction x="68.58" y="35.56"/>
<wire x1="93.98" y1="35.56" x2="119.38" y2="35.56" width="0.1524" layer="91"/>
<wire x1="119.38" y1="35.56" x2="119.38" y2="2.54" width="0.1524" layer="91"/>
<junction x="93.98" y="35.56"/>
<junction x="43.18" y="35.56"/>
<wire x1="17.78" y1="35.56" x2="17.78" y2="2.54" width="0.1524" layer="91"/>
<pinref part="LED1" gate="G$1" pin="A"/>
<wire x1="38.1" y1="40.64" x2="38.1" y2="35.56" width="0.1524" layer="91"/>
<junction x="38.1" y="35.56"/>
<pinref part="U$1" gate="G$1" pin="P$5"/>
<pinref part="U$2" gate="G$1" pin="P$5"/>
<pinref part="U$3" gate="G$1" pin="P$5"/>
<pinref part="U$4" gate="G$1" pin="P$5"/>
<pinref part="U$5" gate="G$1" pin="P$5"/>
</segment>
</net>
<net name="L2" class="0">
<segment>
<wire x1="25.4" y1="27.94" x2="50.8" y2="27.94" width="0.1524" layer="91"/>
<wire x1="50.8" y1="27.94" x2="50.8" y2="2.54" width="0.1524" layer="91"/>
<wire x1="50.8" y1="27.94" x2="76.2" y2="27.94" width="0.1524" layer="91"/>
<wire x1="76.2" y1="27.94" x2="76.2" y2="2.54" width="0.1524" layer="91"/>
<junction x="50.8" y="27.94"/>
<wire x1="76.2" y1="27.94" x2="101.6" y2="27.94" width="0.1524" layer="91"/>
<wire x1="101.6" y1="27.94" x2="101.6" y2="2.54" width="0.1524" layer="91"/>
<junction x="76.2" y="27.94"/>
<wire x1="101.6" y1="27.94" x2="127" y2="27.94" width="0.1524" layer="91"/>
<wire x1="127" y1="27.94" x2="127" y2="2.54" width="0.1524" layer="91"/>
<junction x="101.6" y="27.94"/>
<wire x1="25.4" y1="27.94" x2="25.4" y2="60.96" width="0.1524" layer="91"/>
<pinref part="LED2" gate="G$1" pin="C"/>
<wire x1="25.4" y1="60.96" x2="38.1" y2="60.96" width="0.1524" layer="91"/>
<wire x1="38.1" y1="60.96" x2="71.12" y2="60.96" width="0.1524" layer="91"/>
<wire x1="71.12" y1="60.96" x2="71.12" y2="59.69" width="0.1524" layer="91"/>
<wire x1="25.4" y1="2.54" x2="25.4" y2="27.94" width="0.1524" layer="91"/>
<junction x="25.4" y="27.94"/>
<pinref part="R3" gate="G$1" pin="2"/>
<junction x="38.1" y="60.96"/>
<pinref part="U$1" gate="G$1" pin="P$2"/>
<pinref part="U$2" gate="G$1" pin="P$2"/>
<pinref part="U$3" gate="G$1" pin="P$2"/>
<pinref part="U$4" gate="G$1" pin="P$2"/>
<pinref part="U$5" gate="G$1" pin="P$2"/>
</segment>
</net>
<net name="N$1" class="0">
<segment>
<pinref part="LED2" gate="G$1" pin="AR"/>
<pinref part="R1" gate="G$1" pin="2"/>
<wire x1="78.74" y1="57.15" x2="78.74" y2="53.34" width="0.1524" layer="91"/>
</segment>
</net>
<net name="N$2" class="0">
<segment>
<pinref part="LED2" gate="G$1" pin="AY"/>
<pinref part="R2" gate="G$1" pin="2"/>
<wire x1="63.5" y1="57.15" x2="63.5" y2="53.34" width="0.1524" layer="91"/>
</segment>
</net>
<net name="N$3" class="0">
<segment>
<pinref part="LED1" gate="G$1" pin="C"/>
<wire x1="38.1" y1="48.26" x2="38.1" y2="50.8" width="0.1524" layer="91"/>
<pinref part="R3" gate="G$1" pin="1"/>
</segment>
</net>
</nets>
</sheet>
</sheets>
</schematic>
</drawing>
</eagle>
